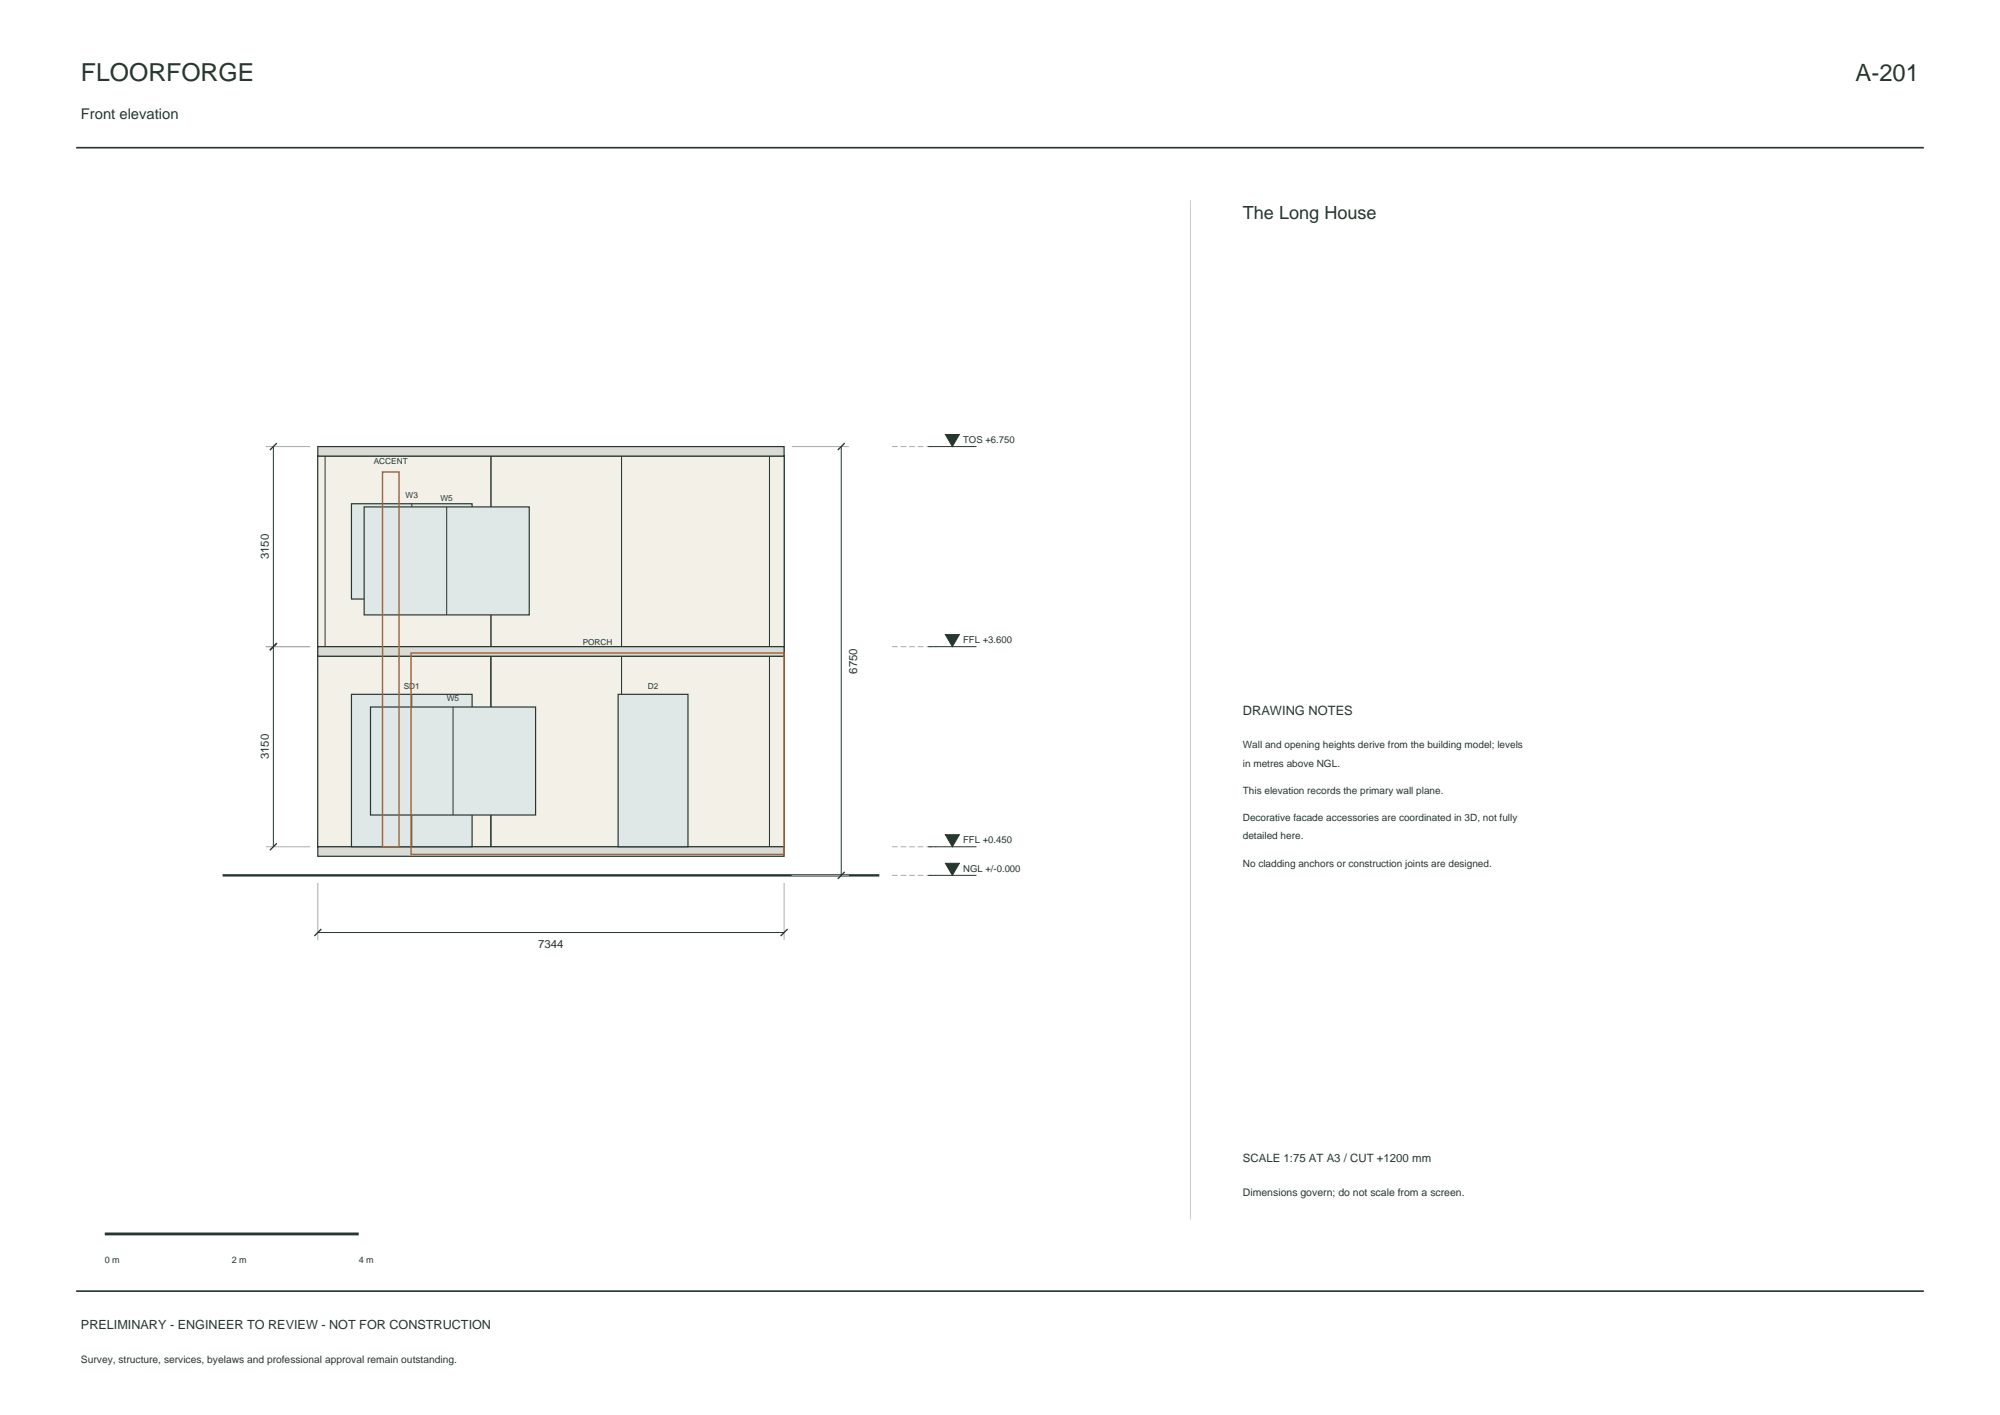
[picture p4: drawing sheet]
<svg xmlns="http://www.w3.org/2000/svg" width="420mm" height="297mm" viewBox="0 0 420 297" stroke-linecap="round" stroke-linejoin="round" font-family="sans-serif">
<path d="M16 31h388M16 271h388" fill="none" stroke="#25372f" stroke-width=".35"/>
<g fill="#f2f0e7" stroke="#25372f" stroke-width=".21">
<path d="M66.7 137.7h3.1v40h-3.1z" fill-rule="evenodd"/>
<path d="M66.7 137.7h98v40h-98z" fill-rule="evenodd"/>
<path d="M66.7 137.7h3.1v40h-3.1z" fill-rule="evenodd"/>
<path d="M66.7 137.7h3.1v40h-3.1z" fill-rule="evenodd"/>
<path d="M66.7 137.7h3.1v40h-3.1z" fill-rule="evenodd"/>
<path d="M66.7 137.7h4.6v40h-4.6z" fill-rule="evenodd"/>
<path d="M68.3 137.7h36.4v40h-36.4z" fill-rule="evenodd"/>
<path d="M101.6 137.7h4.6v40h-4.6z" fill-rule="evenodd"/>
<path d="M66.7 137.7h3.1v40h-3.1z" fill-rule="evenodd"/>
<path d="M66.7 137.7h4.6v40h-4.6z" fill-rule="evenodd"/>
<path d="M68.3 137.7h36.4v40h-36.4z" fill-rule="evenodd"/>
<path d="M101.6 137.7h4.6v40h-4.6z" fill-rule="evenodd"/>
<path d="M66.7 137.7h3.1v40h-3.1z" fill-rule="evenodd"/>
<path d="M66.7 137.7h66.9v40h-66.9z" fill-rule="evenodd"/>
<path d="M66.7 137.7h66.9v40h-66.9z" fill-rule="evenodd"/>
<path d="M103.1 137.7h3.1v40h-3.1z" fill-rule="evenodd"/>
<path d="M103.1 137.7h3.1v40h-3.1z" fill-rule="evenodd"/>
<path d="M103.1 137.7h3.1v40h-3.1z" fill-rule="evenodd"/>
<path d="M103.1 137.7h30.5v40h-30.5z" fill-rule="evenodd"/>
<path d="M103.1 137.7h30.5v40h-30.5z" fill-rule="evenodd"/>
<path d="M130.5 137.7h3.1v40h-3.1z" fill-rule="evenodd"/>
<path d="M130.5 137.7h34.2v40h-34.2z" fill-rule="evenodd"/>
<path d="M130.5 137.7h3.1v40h-3.1z" fill-rule="evenodd"/>
<path d="M130.5 137.7h3.1v40h-3.1z" fill-rule="evenodd"/>
<path d="M130.5 137.7h34.2v40h-34.2z" fill-rule="evenodd"/>
<path d="M130.5 137.7h3.1v40h-3.1z" fill-rule="evenodd"/>
<path d="M130.5 137.7h34.2v40h-34.2z" fill-rule="evenodd"/>
<path d="M130.5 137.7h34.2v40h-34.2z" fill-rule="evenodd"/>
<path d="M161.6 137.7h3.1v40h-3.1z" fill-rule="evenodd"/>
<path d="M161.6 137.7h3.1v40h-3.1z" fill-rule="evenodd"/>
<path d="M161.6 137.7h3.1v40h-3.1z" fill-rule="evenodd"/>
<path d="M161.6 137.7h3.1v40h-3.1z" fill-rule="evenodd"/>
<path d="M66.7 95.7h3.1v40h-3.1z" fill-rule="evenodd"/>
<path d="M66.7 95.7h66.9v40h-66.9z" fill-rule="evenodd"/>
<path d="M66.7 95.7h3.1v40h-3.1z" fill-rule="evenodd"/>
<path d="M66.7 95.7h39.5v40h-39.5z" fill-rule="evenodd"/>
<path d="M66.7 95.7h3.1v40h-3.1z" fill-rule="evenodd"/>
<path d="M66.7 95.7h39.5v40h-39.5z" fill-rule="evenodd"/>
<path d="M66.7 95.7h4.6v40h-4.6z" fill-rule="evenodd"/>
<path d="M68.3 95.7h63.8v40h-63.8z" fill-rule="evenodd"/>
<path d="M129 95.7h4.6v40h-4.6z" fill-rule="evenodd"/>
<path d="M103.1 95.7h3.1v40h-3.1z" fill-rule="evenodd"/>
<path d="M103.1 95.7h30.5v40h-30.5z" fill-rule="evenodd"/>
<path d="M103.1 95.7h30.5v40h-30.5z" fill-rule="evenodd"/>
<path d="M130.5 95.7h3.1v40h-3.1z" fill-rule="evenodd"/>
<path d="M130.5 95.7h34.2v40h-34.2z" fill-rule="evenodd"/>
<path d="M130.5 95.7h3.1v40h-3.1z" fill-rule="evenodd"/>
<path d="M130.5 95.7h34.2v40h-34.2z" fill-rule="evenodd"/>
<path d="M130.5 95.7h3.1v40h-3.1z" fill-rule="evenodd"/>
<path d="M130.5 95.7h34.2v40h-34.2z" fill-rule="evenodd"/>
<path d="M130.5 95.7h3.1v40h-3.1z" fill-rule="evenodd"/>
<path d="M130.5 95.7h3.1v40h-3.1z" fill-rule="evenodd"/>
<path d="M130.5 95.7h34.2v40h-34.2z" fill-rule="evenodd"/>
<path d="M130.5 95.7h3.1v40h-3.1z" fill-rule="evenodd"/>
<path d="M130.5 95.7h34.2v40h-34.2z" fill-rule="evenodd"/>
<path d="M161.6 95.7h3.1v40h-3.1z" fill-rule="evenodd"/>
<path d="M161.6 95.7h3.1v40h-3.1z" fill-rule="evenodd"/>
<path d="M161.6 95.7h3.1v40h-3.1z" fill-rule="evenodd"/>
<path d="M161.6 95.7h3.1v40h-3.1z" fill-rule="evenodd"/>
</g>
<g fill="#dadbd4" stroke="#25372f" stroke-width=".25">
<path d="M66.7 177.7h98v2h-98z" fill-rule="evenodd"/>
<path d="M66.7 135.7h98v2h-98z" fill-rule="evenodd"/>
<path d="M66.7 135.7h98v2h-98z" fill-rule="evenodd"/>
<path d="M66.7 93.7h98v2h-98z" fill-rule="evenodd"/>
</g>
<path d="M46.7 183.7h138" fill="none" stroke="#25372f" stroke-width=".5"/>
<path d="M73.8 145.7h25.3v32h-25.3z" fill-rule="evenodd" fill="#dfe8e7" stroke="#25372f" stroke-width=".25"/>
<path d="M86.5 145.7v32" fill="none" stroke="#25372f" stroke-width=".21"/>
<g fill="#dfe8e7" stroke="#25372f" stroke-width=".25">
<path d="M129.8 145.7h14.7v32h-14.7z" fill-rule="evenodd"/>
<path d="M77.8 148.4h34.7v22.7h-34.7z" fill-rule="evenodd"/>
</g>
<path d="M95.1 148.4v22.7" fill="none" stroke="#25372f" stroke-width=".21"/>
<path d="M73.8 105.7h25.3v20h-25.3z" fill-rule="evenodd" fill="#dfe8e7" stroke="#25372f" stroke-width=".25"/>
<path d="M86.5 105.7v20" fill="none" stroke="#25372f" stroke-width=".21"/>
<path d="M76.5 106.4h34.6v22.7h-34.6z" fill-rule="evenodd" fill="#dfe8e7" stroke="#25372f" stroke-width=".25"/>
<path d="M57.4 93.7v84M176.7 93.7v90M194.9 93.7h10.2M93.8 106.4v22.7M194.9 135.7h10.2M194.9 177.7h10.2M66.7 195.7h98M194.9 183.7h10.2" fill="none" stroke="#25372f" stroke-width=".21"/>
<path d="M80.3 99.1h3.5v78.6h-3.5zM86.3 137.1h78.4v42.2h-78.4z" fill="none" stroke="#9e653f" stroke-width=".3"/>
<path d="M55.8 93.7h9.3M166.3 93.7h12M55.8 135.7h9.3M55.8 177.7h9.3M66.7 185.3v12M164.7 185.3v12M166.3 183.7h12" fill="none" stroke="#a8afa4" stroke-width=".21"/>
<path d="M58.1 93l-1.4 1.5M177.4 93l-1.5 1.5M58.1 135l-1.4 1.5M58.1 177l-1.4 1.5M67.5 195l-1.5 1.5M165.4 195l-1.5 1.5M177.4 183l-1.5 1.5" fill="none" stroke="#25372f" stroke-width=".28"/>
<path d="M187.3 93.7h9.4M187.3 135.7h9.4M187.3 177.7h9.4M187.3 183.7h9.4" fill="none" stroke="#a8afa4" stroke-width=".21" stroke-dasharray="1.2 .6" stroke-linecap="butt"/>
<g fill="#25372f" stroke="#25372f" stroke-width=".21">
<path d="M198.5 181.2h3l-1.5 2.5z"/>
<path d="M198.5 175.2h3l-1.5 2.5z"/>
<path d="M198.5 133.2h3l-1.5 2.5z"/>
<path d="M198.5 91.2h3l-1.5 2.5z"/>
</g>
<path d="M250 42v214" fill="none" stroke="#c9d0c7" stroke-width=".21"/>
<path d="M22 259h53.3" fill="none" stroke="#25372f" stroke-width=".6"/>
<text font-size="5.2" fill="#25372f" x="17" y="17">FLOORFORGE</text>
<text font-size="5" fill="#25372f" x="389.7" y="17">A-201</text>
<text font-size="3.8" fill="#25372f" x="261" y="46">The Long House</text>
<text font-size="3.1" fill="#25372f" x="17" y="25">Front elevation</text>
<text font-size="2.7" fill="#25372f" x="261" y="150">DRAWING NOTES</text>
<text font-size="2.6" fill="#25372f" x="17" y="279">PRELIMINARY - ENGINEER TO REVIEW - NOT FOR CONSTRUCTION</text>
<g font-size="2.4" fill="#25372f">
<text x="56.5" y="117.4" transform="rotate(-90 56.5 117.4)">3150</text>
<text x="180" y="141.4" transform="rotate(-90 180 141.4)">6750</text>
<text x="56.5" y="159.4" transform="rotate(-90 56.5 159.4)">3150</text>
<text x="113" y="199.1">7344</text>
<text x="261" y="244">SCALE 1:75 AT A3 / CUT +1200 mm</text>
</g>
<text font-size="2.2" fill="#25372f" x="261" y="251">Dimensions govern; do not scale from a screen.</text>
<g font-size="2.1" fill="#25372f">
<text x="261" y="157">Wall and opening heights derive from the building model; levels</text>
<text x="261" y="160.9">in metres above NGL.</text>
<text x="261" y="166.6">This elevation records the primary wall plane.</text>
<text x="261" y="172.3">Decorative facade accessories are coordinated in 3D, not fully</text>
<text x="261" y="176.2">detailed here.</text>
<text x="261" y="181.9">No cladding anchors or construction joints are designed.</text>
<text x="17" y="286">Survey, structure, services, byelaws and professional approval remain outstanding.</text>
</g>
<g font-size="2" fill="#25372f">
<text x="202.3" y="92.9">TOS +6.750</text>
<text x="202.3" y="134.9">FFL +3.600</text>
<text x="202.3" y="176.9">FFL +0.450</text>
<text x="202.3" y="182.9">NGL +/-0.000</text>
</g>
<g font-size="1.9" fill="#25372f">
<text x="22" y="265">0 m</text>
<text x="48.7" y="265">2 m</text>
<text x="75.3" y="265">4 m</text>
</g>
<g font-size="1.7" fill="#25372f">
<text x="78.5" y="97.3">ACCENT</text>
<text x="85.2" y="104.5">W3</text>
<text x="92.5" y="105.2">W5</text>
<text x="122.4" y="135.3">PORCH</text>
<text x="84.8" y="144.5">SD1</text>
<text x="93.8" y="147.2">W5</text>
<text x="136" y="144.5">D2</text>
</g>
</svg>
